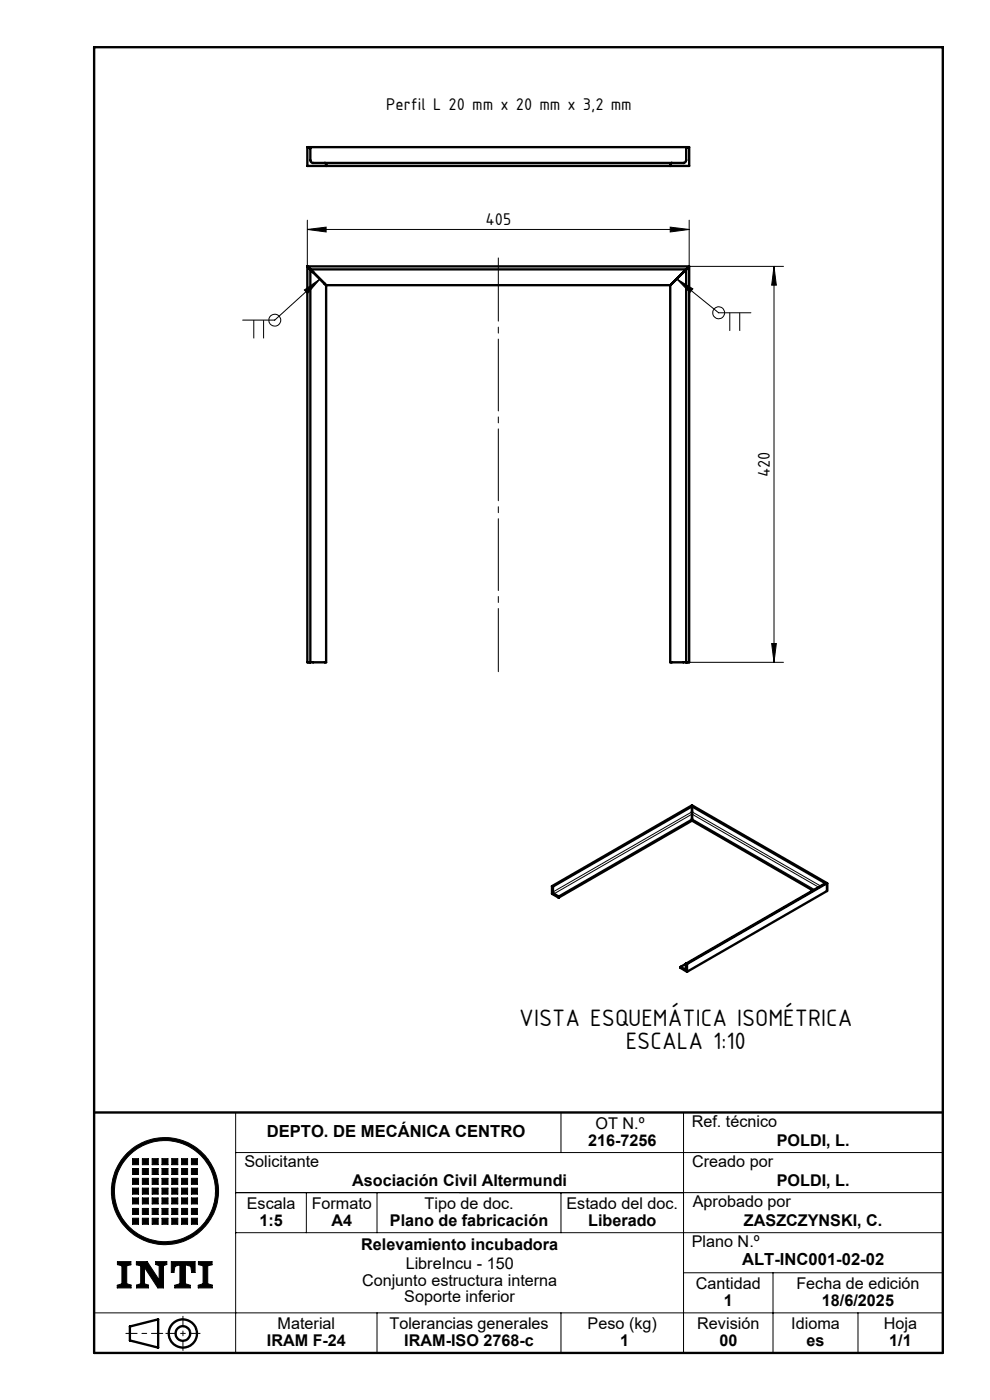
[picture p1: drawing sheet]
<svg xmlns="http://www.w3.org/2000/svg" width="210mm" height="297mm" viewBox="0 0 210 297" stroke-linecap="round" stroke-linejoin="round" font-family="sans-serif">
<g fill="none" stroke="#000" stroke-width=".21">
<path d="M65.2 48.7l4-.5v1zM65.2 46.7v9.8M65.2 48.7h81M67.9 59.2l-9.6 8.7h-6.8M142.2 48.2l4 .5-4 .5zM143.5 59.2l8.9 7.2h6.9M143.5 59.2l3.5 2.1-.7 .8zM146.2 46.7v9.8h20M164.2 56.5l.5 4h-1zM164.2 56.5v84M53.8 67.9v3.9M55.9 67.9v3.9"/>
<path d="M64.6 61.5l3.3-2.3-2.7 3.1zM154.8 66.4v3.8M156.9 66.4v3.8M163.7 136.5h1l-.5 4zM146.2 140.5h20M117.2 188.1l29.6-17.1 28.4 16.4-29.6 17M172.5 188.8l-25.7-14.8-28.3 16.3M172.8 188.7l-26-15-28.4 16.4M173.6 188.2l-26.8-15.5-29.3 16.9M174.1 188l-27.3-15.8-29.5 17M174.9 187.5l-28.1-16.3-29.5 17M145.5 205.5l-.2 .1"/>
<path d="M145.5 204.5l-1.1 .6M20 236v51M50 236v51M119 236v8.5M149.2 236h-4.2v51M28.1 245.8h1.3v1.3h-1.3zM28.1 247.9h1.3v1.3h-1.3zM28.1 250h1.3v1.2h-1.3zM28.1 252.1h1.3v1.2h-1.3zM28.1 254.1h1.3v1.3h-1.3zM28.1 256.4h1.3v1.2h-1.3zM28.1 258.4h1.3v1.3h-1.3z"/>
<path d="M30.2 245.8h1.3v1.3h-1.3zM30.2 247.9h1.3v1.3h-1.3zM30.2 250h1.3v1.2h-1.3zM30.2 252.1h1.3v1.2h-1.3zM30.2 254.1h1.3v1.3h-1.3zM30.2 256.4h1.3v1.2h-1.3zM30.2 258.4h1.3v1.3h-1.3zM32.3 245.8h1.2v1.3h-1.2zM32.3 247.9h1.2v1.3h-1.2zM32.3 250h1.2v1.2h-1.2zM32.3 252.1h1.2v1.2h-1.2zM32.3 254.1h1.2v1.3h-1.2z"/>
<path d="M32.3 256.4h1.2v1.2h-1.2zM32.3 258.4h1.2v1.3h-1.2zM34.4 245.8h1.2v1.3h-1.2zM34.4 247.9h1.2v1.3h-1.2zM34.4 250h1.2v1.2h-1.2zM34.4 252.1h1.2v1.2h-1.2zM34.4 254.1h1.2v1.3h-1.2zM34.4 256.4h1.2v1.2h-1.2zM34.4 258.4h1.2v1.3h-1.2zM36.4 245.8h1.3v1.3h-1.3zM36.4 247.9h1.3v1.3h-1.3zM36.4 250h1.3v1.2h-1.3z"/>
<path d="M36.4 252.1h1.3v1.2h-1.3zM36.4 254.1h1.3v1.3h-1.3zM36.4 256.4h1.3v1.2h-1.3zM36.4 258.4h1.3v1.3h-1.3zM38.5 245.8h1.3v1.3h-1.3zM38.5 247.9h1.3v1.3h-1.3zM38.5 250h1.3v1.2h-1.3zM38.5 252.1h1.3v1.2h-1.3zM38.5 254.1h1.3v1.3h-1.3zM38.5 256.4h1.3v1.2h-1.3zM38.5 258.4h1.3v1.3h-1.3zM40.6 245.8h1.3v1.3h-1.3z"/>
<path d="M40.6 247.9h1.3v1.3h-1.3zM40.6 250h1.3v1.2h-1.3zM40.6 252.1h1.3v1.2h-1.3zM40.6 254.1h1.3v1.3h-1.3zM40.6 256.4h1.3v1.2h-1.3zM40.6 258.4h1.3v1.3h-1.3zM50 253h150M50 244.5h150M65 253v8.5M80 253v8.5M119 253v8.5M20 278.5h180"/>
<path d="M24.9 267.6h2.9v.7l-.9 .2v3.8l.9 .3v.6h-2.9v-.5l1-.4v-3.8l-1-.2zM28.9 267.6h2.3l2.6 3.9v-3l-.8-.3v-.6h2.4v.6l-.7 .3v4.7h-1.2l-2.8-4.3v3.4l.8 .3v.6h-2.5v-.6l.8-.3v-3.8l-.9-.2zM36.3 267.6h5.1v2.3h-.7l-.2-1.3-1.2-.3v4l1.1 .4v.5h-3.3v-.5l1.1-.4v-4l-1.1 .3-.2 1.3h-.6zM42.1 267.6h2.9v.7l-.9 .2v3.8l.9 .3v.6h-2.9v-.5l1-.4v-3.8l-1-.2zM50 261.5h150M80 278.5v8.5M119 278.5v8.5M145 270h55M164 270v17M182 278.5v8.5"/>
<circle cx="58.3" cy="67.9" r="1.26"/>
<circle cx="152.4" cy="66.3" r="1.26"/>
<circle cx="35" cy="252.7" r="11.4"/>
<circle cx="35" cy="252.7" r="10.7"/>
</g>
<g fill="none" stroke="#000" stroke-width=".5">
<path d="M20 10h180v277h-180zM65.2 31.2h81v4h-81zM65.5 31.2l.3 .3v2.5a.6 .6 0 0 0 .6 .6h78.6a.6 .6 0 0 0 .6-.6v-2.6l.2-.2M68.9 34.6l.3 .1v.5M142.5 34.6l-.3 .1v.5M65.2 56.5v84h.6M65.2 56.5l.3 .4M65.2 56.5h81M65.5 56.9l.3 .2M65.8 57.1l3.1 3.1M65.8 57.1v83.4M65.8 57.1h79.8"/>
<path d="M145.6 57.1l-3.4 3.4M145.6 57.1v83.4M145.8 56.9l-.2 .2M146.2 56.5v84h-.6M146.2 56.5l-.4 .4M68.9 60.2l.3 .3M69.2 60.5v80h-3.4M69.2 60.5h73M142.2 60.5v80h3.4M146.8 173.7v.3M146.8 171v.2M146.8 171.2v2.5"/>
<path d="M146.8 170.8v.2M146.8 174v.1M146.8 174.1l-28.3 16.3M146.8 170.8l-29.7 17.2M146.8 170.8l28.6 16.6M146.8 174.1l25.6 14.8M117.1 188l.2 .1v1.3l1.1 .7 .1 .3M117.1 188v1.6l1.4 .8M175 187.4l-30.6 17.7M175.2 187.4h-.2M175.2 187.4h.2M175.4 187.4v1.6l-29.7 17.2"/>
<path d="M175.4 187.4l-29.7 17.1M145.7 204.5h-.2l-.1 1.2-1.1-.6v.2l1.4 .9M145.7 204.5v1.7M20 236h180M27.6 281.4l5.9-1.5v6l-5.9-1.5z"/>
<circle cx="38.8" cy="282.9" r="3"/>
<circle cx="38.8" cy="282.9" r="1.55"/>
</g>
<path d="M26.7 282.9h7.8" fill="none" stroke="#000" stroke-width=".21" stroke-dasharray="6.1 1 1 1" stroke-dashoffset="3.7"/>
<path d="M38.8 279.2v7.3M35.2 282.9h7.2" fill="none" stroke="#000" stroke-width=".21" stroke-dasharray="6.1 1 1 1" stroke-dashoffset="4"/>
<g fill="#000">
<path d="M24.9 267.6v.7l1 .2v3.8l-1 .4v.5h2.9v-.6l-.9-.3v-3.8l.9-.2v-.7zM36.3 267.6v2.3h.6l.2-1.3 1.1-.3v4l-1.1 .4v.5h3.3v-.5l-1.1-.4v-4l1.2 .3 .2 1.3h.7v-2.3zM42.1 267.6v.7l1 .2v3.8l-1 .4v.5h2.9v-.6l-.9-.3v-3.8l.9-.2v-.7zM28.1 258.4v1.3h1.3v-1.3zM30.2 258.4v1.3h1.3v-1.3zM32.3 258.4v1.3h1.2v-1.3zM34.4 258.4v1.3h1.2v-1.3zM36.4 258.4v1.3h1.3v-1.3zM38.5 258.4v1.3h1.3v-1.3zM40.6 258.4v1.3h1.3v-1.3zM40.6 256.4v1.2h1.3v-1.2zM40.6 254.1v1.3h1.3v-1.3zM38.5 254.1v1.3h1.3v-1.3zM38.5 256.4v1.2h1.3v-1.2zM36.4 256.4v1.2h1.3v-1.2zM36.4 254.1v1.3h1.3v-1.3zM34.4 254.1v1.3h1.2v-1.3zM34.4 256.4v1.2h1.2v-1.2zM32.3 256.4v1.2h1.2v-1.2zM32.3 254.1v1.3h1.2v-1.3zM30.2 254.1v1.3h1.3v-1.3zM30.2 256.4v1.2h1.3v-1.2zM28.1 256.4v1.2h1.3v-1.2zM28.1 254.1v1.3h1.3v-1.3zM28.1 252.1v1.2h1.3v-1.2zM30.2 252.1v1.2h1.3v-1.2zM32.3 252.1v1.2h1.2v-1.2zM34.4 252.1v1.2h1.2v-1.2zM36.4 252.1v1.2h1.3v-1.2zM38.5 252.1v1.2h1.3v-1.2zM40.6 252.1v1.2h1.3v-1.2zM40.6 250v1.2h1.3v-1.2zM38.5 250v1.2h1.3v-1.2zM36.4 250v1.2h1.3v-1.2zM34.4 250v1.2h1.2v-1.2zM32.3 250v1.2h1.2v-1.2zM30.2 250v1.2h1.3v-1.2zM28.1 250v1.2h1.3v-1.2zM28.1 247.9v1.3h1.3v-1.3zM30.2 247.9v1.3h1.3v-1.3zM32.3 247.9v1.3h1.2v-1.3zM34.4 247.9v1.3h1.2v-1.3zM36.4 247.9v1.3h1.3v-1.3zM38.5 247.9v1.3h1.3v-1.3zM40.6 247.9v1.3h1.3v-1.3zM40.6 245.8v1.3h1.3v-1.3zM38.5 245.8v1.3h1.3v-1.3zM36.4 245.8v1.3h1.3v-1.3zM34.4 245.8v1.3h1.2v-1.3zM32.3 245.8v1.3h1.2v-1.3zM30.2 245.8v1.3h1.3v-1.3zM28.1 245.8v1.3h1.3v-1.3zM24.3 252.7a10.7 10.7 0 0 1 21.4 0 10.7 10.7 0 0 1-21.4 0zM23.6 252.7a11.4 11.4 0 0 0 22.8 0 11.4 11.4 0 0 0-22.8 0z" fill-rule="evenodd"/>
<path d="M28.9 267.6h2.3l2.6 3.9v-3l-.8-.3v-.6h2.4v.6l-.7 .3v4.7h-1.2l-2.8-4.3v3.4l.8 .3v.6h-2.5v-.6l.8-.3v-3.8l-.9-.2z" fill-rule="evenodd"/>
</g>
<path d="M105.7 142.5v-87.8" fill="none" stroke="#000" stroke-width=".21" stroke-dasharray="15.2 1.3 1.3 1.3" stroke-dashoffset="1.8"/>
<g fill="#000">
<path d="M64.6 61.5l3.3-2.3-2.7 3.1zM143.5 59.2l3.5 2.1-.7 .8z"/>
<path d="M142.2 48.2l4 .5-4 .5zM65.2 48.7l4-.5v1z"/>
<path d="M163.7 136.5h1l-.5 4zM164.2 56.5l.5 4h-1z"/>
</g>
<g font-size="5.4">
<text x="110.2" y="217.7">VISTA ESQUEMÁTICA ISOMÉTRICA</text>
<text x="132.7" y="222.6">ESCALA 1:10</text>
</g>
<g font-size="3.9">
<text x="81.9" y="23.4">Perfil L 20 mm x 20 mm x 3,2 mm</text>
<text x="103" y="47.8">405</text>
<text x="163.3" y="101.2" transform="rotate(-90 163.3 101.2)">420</text>
</g>
<g font-size="3.5">
<text x="56.6" y="241.2">DEPTO. DE MECÁNICA CENTRO</text>
<text x="157.4" y="268.5">ALT-INC001-02-02</text>
</g>
<g font-size="3.4">
<text x="126.3" y="239.5">OT N.º</text>
<text x="146.7" y="239.1">Ref. técnico</text>
<text x="124.8" y="243">216-7256</text>
<text x="164.8" y="243">POLDI, L.</text>
<text x="51.9" y="247.5">Solicitante</text>
<text x="74.7" y="251.6">Asociación Civil Altermundi</text>
<text x="146.8" y="247.5">Creado por</text>
<text x="164.8" y="251.6">POLDI, L.</text>
<text x="52.4" y="256.5">Escala</text>
<text x="66.1" y="256.5">Formato</text>
<text x="90" y="256.5">Tipo de doc.</text>
<text x="120.2" y="256.5">Estado del doc.</text>
<text x="147" y="256">Aprobado por</text>
<text x="55" y="260">1:5</text>
<text x="70.3" y="260">A4</text>
<text x="82.7" y="260">Plano de fabricación</text>
<text x="124.8" y="260">Liberado</text>
<text x="157.8" y="260">ZASZCZYNSKI, C.</text>
<text x="76.6" y="265.1">Relevamiento incubadora</text>
<text x="86.1" y="269.3">LibreIncu - 150</text>
<text x="146.7" y="264.5">Plano N.º</text>
<text x="76.8" y="272.8">Conjunto estructura interna</text>
<text x="147.6" y="273.5">Cantidad</text>
<text x="168.9" y="273.5">Fecha de edición</text>
<text x="58.9" y="282">Material</text>
<text x="82.6" y="282">Tolerancias generales</text>
<text x="85.8" y="276.3">Soporte inferior</text>
<text x="124.6" y="282">Peso (kg)</text>
<text x="147.9" y="282">Revisión</text>
<text x="153.5" y="277">1</text>
<text x="167.8" y="282">Idioma</text>
<text x="174.4" y="277">18/6/2025</text>
<text x="187.5" y="282">Hoja</text>
<text x="56.6" y="285.5">IRAM F-24</text>
<text x="85.8" y="285.5">IRAM-ISO 2768-c</text>
<text x="131.5" y="285.5">1</text>
<text x="152.6" y="285.5">00</text>
<text x="171.1" y="285.5">es</text>
<text x="188.6" y="285.5">1/1</text>
</g>
</svg>
